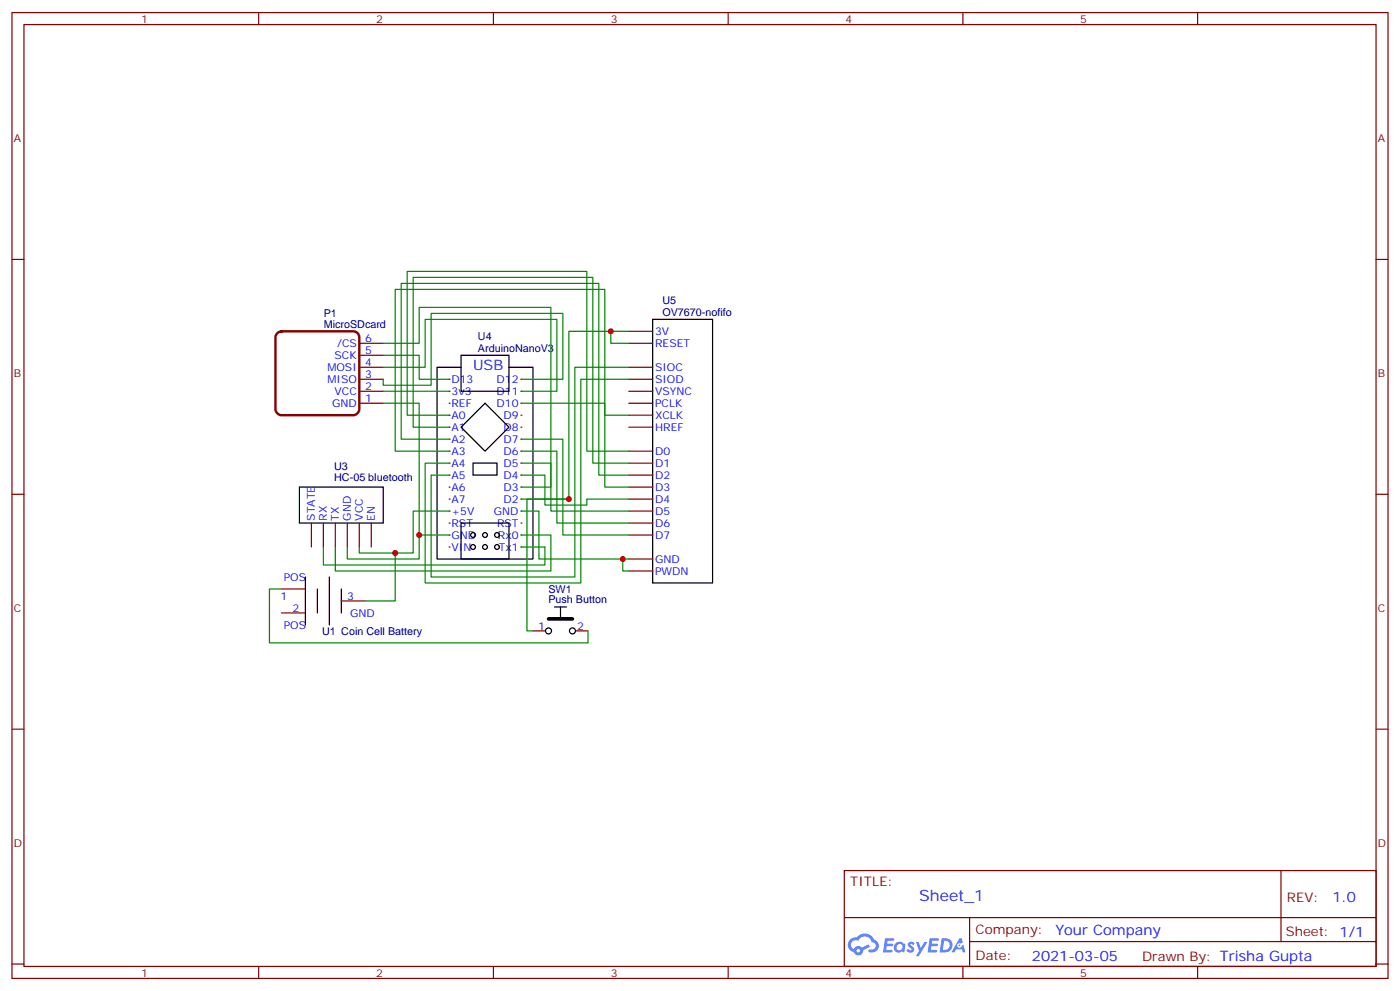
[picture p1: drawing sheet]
<svg xmlns="http://www.w3.org/2000/svg" width="412mm" height="292mm" viewBox="0 0 412 292" stroke-linecap="round" stroke-linejoin="round" font-family="sans-serif">
<g fill="none" stroke="#870000" stroke-width=".35">
<path d="M3.5 3.7h405.4v284.3h-405.4zM7.1 7.2h398.2v277.3h-398.2zM76.2 3.7v3.5M145.3 3.7v3.5M214.5 3.7v3.5M283.6 3.7v3.5M352.8 3.7v3.5M3.5 76.4h3.6M405.3 76.4h3.6M3.5 145.5h3.6M405.3 145.5h3.6M3.5 214.7h3.6"/>
<path d="M405.3 214.7h3.6M248.7 256.3h156.6v28.2h-156.6zM377.3 256.3v20.9M248.7 270.1h156.5M285.6 277.2h119.6M285.6 270.1v14.2M3.5 283.8h3.6M76.2 284.5v3.5M145.3 284.5v3.5M214.5 284.5v3.5M283.6 284.5v3.5M352.8 284.5v3.5"/>
<path d="M405.3 283.8h3.6"/>
</g>
<g fill="#5487ff">
<path d="M267.7 277.5a1.22 1.22 0 0 1 1.7 .2l-.4 .6a.47 .47 0 0 0-.3-.4 .47 .47 0 0 0-.5 .2l.1 .2a1.14 1.14 0 0 1 .8 1.8 1.14 1.14 0 0 1-1.9 0l-.2-.2 .5-.6 .7 .5a.29 .29 0 0 0 .3-.3 .29 .29 0 0 0-.2-.3 1.04 1.04 0 0 1-.6-1.7z"/>
<path d="M260.7 276.2h2.4l.3 .2-.2 .5-1.8 .1-.1 .8h1.5l.3 .4-.3 .4h-1.6l-.2 1.1h1.7l.2 .3-.2 .3-2.6 .1z"/>
<path d="M273.8 276.2h2.4l.3 .2-.1 .5-1.8 .1-.2 .8h1.6l.3 .4-.4 .4-1.6-.1-.1 1.1 1.7 .1 .2 .3-.2 .3-2.6 .1z"/>
<path d="M282.6 276.2h.7l.3 1.3-.6 .3a.69 .69 0 0 0-1 .3 .69 .69 0 0 0 .4 .9 .69 .69 0 0 0 .9-.6l.5-.2 .6 2.2h-.8l-.2-.9h-1.8l-.5 .9h-.8z"/>
<path d="M269.8 277.3h.8l.6 1.8 1.1-1.8h.9l-2.6 4.2h-.8l.9-1.5z"/>
<path d="M277.4 276.2l-.6 4.2h1.3a2.11 2.11 0 0 0 2.5-2.1 2.11 2.11 0 0 0-2.5-2.1zM278.1 277a1.39 1.39 0 0 1 1.7 1.4 1.39 1.39 0 0 1-1.8 1.2h-.3z"/>
<path d="M263.7 277.8a1.54 1.54 0 0 0-.1 2.2 1.54 1.54 0 0 0 2.2 .1l.6 .3 .3-2.3-.2-.3h-.4a1.49 1.49 0 0 0-2.4 0zM264 278.8a.94 .94 0 0 1 1.8 0 .94 .94 0 0 1-1.8 0z"/>
<path d="M250.4 276.6a2.18 2.18 0 0 0 1.1 3.7 1.44 1.44 0 0 0 1.6 .9 1.44 1.44 0 0 0 1.2-1.4l2-1.1-.5-.7-1.9 1a1.47 1.47 0 0 0-2.4 .4 1.39 1.39 0 0 1-.7-1.9 1.39 1.39 0 0 1 2-.5 2.12 2.12 0 0 1 2.2-1.3 2.12 2.12 0 0 1 1.9 1.7 1.14 1.14 0 0 1 1.1 1.4 1.14 1.14 0 0 1-1.7 .7 .43 .43 0 0 0-.5 .4 .43 .43 0 0 0 .4 .5 1.98 1.98 0 0 0 2.5-1.2 1.98 1.98 0 0 0-1.2-2.6 3.1 3.1 0 0 0-5.3-.6l-.9 .1zM252.3 279.9a.55 .55 0 0 1 1.1 0 .55 .55 0 0 1-1.1 0z"/>
<circle cx="282.6" cy="278.3" r=".26"/>
</g>
<path d="M192.3 94h17.6v77.6h-17.6zM88.2 143.4h24.7v10.6h-24.7z" fill="none" stroke="#000" stroke-width=".35"/>
<g fill="none" stroke="#870000" stroke-width=".35">
<path d="M185.2 97.5h7.1M185.2 111.7h7.1M185.2 101.1h7.1M185.2 118.7h7.1M185.2 115.2h7.1M185.2 108.1h7.1M185.2 125.8h7.1M185.2 122.2h7.1M185.2 139.9h7.1M185.2 132.8h7.1M185.2 136.3h7.1M91.7 154v7"/>
<path d="M95.2 154v7M98.8 154v7M102.3 154v7M105.8 154v7M109.4 154v7M185.2 154h7.1M185.2 146.9h7.1M185.2 143.4h7.1M185.2 150.5h7.1M185.2 157.5h7.1M185.2 164.6h7.1M185.2 168.1h7.1"/>
</g>
<g fill="#870000">
<circle cx="132.3" cy="111.7" r=".18"/>
<circle cx="132.3" cy="115.2" r=".18"/>
<circle cx="132.3" cy="118.7" r=".18"/>
<circle cx="132.3" cy="122.2" r=".18"/>
<circle cx="132.3" cy="125.8" r=".18"/>
<circle cx="132.3" cy="129.3" r=".18"/>
<circle cx="132.3" cy="132.8" r=".18"/>
<circle cx="132.3" cy="136.3" r=".18"/>
<circle cx="132.3" cy="139.9" r=".18"/>
<circle cx="132.3" cy="143.4" r=".18"/>
<circle cx="132.3" cy="146.9" r=".18"/>
<circle cx="132.3" cy="150.5" r=".18"/>
<circle cx="132.3" cy="154" r=".18"/>
<circle cx="132.3" cy="157.5" r=".18"/>
<circle cx="132.3" cy="161" r=".18"/>
<circle cx="153.5" cy="111.7" r=".18"/>
<circle cx="153.5" cy="115.2" r=".18"/>
<circle cx="153.5" cy="118.7" r=".18"/>
<circle cx="153.5" cy="122.2" r=".18"/>
<circle cx="153.5" cy="125.8" r=".18"/>
<circle cx="153.5" cy="129.3" r=".18"/>
<circle cx="153.5" cy="132.8" r=".18"/>
<circle cx="153.5" cy="136.3" r=".18"/>
<circle cx="153.5" cy="139.9" r=".18"/>
<circle cx="153.5" cy="143.4" r=".18"/>
<circle cx="153.5" cy="146.9" r=".18"/>
<circle cx="153.5" cy="150.5" r=".18"/>
<circle cx="153.5" cy="154" r=".18"/>
<circle cx="153.5" cy="157.5" r=".18"/>
<circle cx="153.5" cy="161" r=".18"/>
</g>
<g fill="none" stroke="#000" stroke-width=".35">
<path d="M135.8 104.6h14.1v10.6h-14.1zM135.8 108.1h-7v56.5h28.2v-56.5h-7.1M135.8 125.8l7.1-7.1 7 7.1-7 7zM139.3 136.3h7.1v3.6h-7.1zM135.8 154h14.1v10.6h-14.1zM90 169.9v14.1M93.5 173.4v7M97 169.9v14.1M100.5 173.4v7M163.3 178.7h3.6M165.1 178.7v3.5"/>
<circle cx="139.3" cy="157.5" r=".71"/>
<circle cx="142.9" cy="157.5" r=".71"/>
<circle cx="146.4" cy="157.5" r=".71"/>
<circle cx="139.3" cy="161" r=".71"/>
<circle cx="142.9" cy="161" r=".71"/>
<circle cx="146.4" cy="161" r=".71"/>
<circle cx="161.6" cy="185.7" r=".88"/>
<circle cx="168.6" cy="185.7" r=".88"/>
</g>
<g fill="none" stroke="#008700" stroke-width=".35">
<path d="M179.9 97.5v3.6h5.3M185.2 97.5h-17.6v49.4h-14.1M112.9 118.7h10.6v38.8M112.9 111.7v1.7h14.1v-21.1h38.8v19.4h-12.3M112.9 108.1h12.3v-14.1h38.8v21.2h-10.5M112.9 104.6h10.6v7.1h8.8M112.9 101.1h10.6v-10.6h38.8v52.9h-8.8M112.9 115.2h19.4M153.5 118.7h24.7v3.5h7M185.2 108.1h-15.9v61.8h-42.3v-30h5.3M185.2 111.7h-14.1v59.9h-45.9v-35.3h7.1M132.3 122.2h-12.4v-42.3h53v52.9h12.3"/>
<path d="M132.3 125.8h-10.6v-44.1h52.9v54.6h10.6M132.3 129.3h-14.1v-45.9h58.2v56.5h8.8M132.3 132.8h-15.9v-47.6h61.8v58.2h7M153.5 129.3h12.3v28.2h19.4M153.5 132.8h10.5v21.2h21.2M153.5 136.3h8.8v14.2h22.9M153.5 139.9h7v8.8h12.4v-1.8h12.3M132.3 157.5h-8.8v7.1h-21.2v-3.6M132.3 150.5h-10.6v12.3h-15.9v-1.8M153.5 150.5h5.2v14.1h26.5M153.5 157.5h8.8v10.6h-63.5v-7.1M167.6 146.9h-12.4v38.8h1.8"/>
<path d="M82.9 173.4h-3.5v15.9h93.8v-3.6M95.2 161v5.3h65.3v-5.3h-7M116.4 162.8v14.1h-8.8M183.4 164.6v3.5h1.8"/>
</g>
<path d="M105.8 118.7h7.1M105.8 115.2h7.1M105.8 111.7h7.1M105.8 108.1h7.1M105.8 104.6h7.1M105.8 101.1h7.1M82.9 173.4h7.1M100.5 176.9h7.1M82.9 180.4h7.1M157 185.7h3.5M169.7 185.7h3.5" fill="none" stroke="#870000" stroke-width=".35"/>
<path d="M81.7 98.1l1.2-.6h21.2a1.76 1.76 0 0 1 1.7 1.8v21.2a1.89 1.89 0 0 1-1.7 1.7h-21.2a1.89 1.89 0 0 1-1.8-1.7v-21.2z" fill="none" stroke="#870000" stroke-width=".71"/>
<path d="M161.6 182.2h7" fill="none" stroke="#000" stroke-width="1.1"/>
<g fill="#c00">
<circle cx="123.5" cy="157.5" r=".88"/>
<circle cx="179.9" cy="97.5" r=".88"/>
<circle cx="183.4" cy="164.6" r=".88"/>
<circle cx="167.6" cy="146.9" r=".88"/>
<circle cx="116.4" cy="162.8" r=".88"/>
</g>
<text font-size="4.6" fill="#00f" x="270.8" y="265.3">Sheet_1</text>
<g font-size="4.2" fill="#00f">
<text x="139.3" y="108.8">USB</text>
<text x="392.5" y="265.6">1.0</text>
<text x="310.9" y="275.1">Your Company</text>
<text x="304" y="282.9">2021-03-05</text>
</g>
<g font-size="3.9" fill="#800">
<text x="250.5" y="260.9">TITLE:</text>
<text x="379.1" y="265.6">REV:</text>
<text x="287.4" y="275.1">Company:</text>
<text x="378.7" y="275.7">Sheet: 1/1</text>
<text x="287.4" y="282.8">Date:</text>
<text x="336.4" y="282.8">Drawn By: Trisha Gupta</text>
</g>
<g font-size="3.2" fill="#800">
<text x="41.6" y="6.7">1</text>
<text x="110.8" y="6.7">2</text>
<text x="179.9" y="6.7">3</text>
<text x="249.1" y="6.7">4</text>
<text x="318.2" y="6.7">5</text>
<text x="4.1" y="41.8">A</text>
<text x="405.9" y="41.8">A</text>
<text x="4.1" y="110.9">B</text>
<text x="405.9" y="110.9">B</text>
<text x="4.1" y="180.1">C</text>
<text x="405.9" y="180.1">C</text>
<text x="4.1" y="249.2">D</text>
<text x="405.9" y="249.2">D</text>
<text x="41.6" y="287.5">1</text>
<text x="110.8" y="287.5">2</text>
<text x="179.9" y="287.5">3</text>
<text x="249.1" y="287.5">4</text>
<text x="318.2" y="287.5">5</text>
</g>
<g font-size="3.2" fill="#000080">
<text x="195.1" y="89.6">U5</text>
<text x="95.4" y="93.3">P1</text>
<text x="195.1" y="93">OV7670-nofifo</text>
<text x="95.4" y="96.5">MicroSDcard</text>
<text x="140.8" y="100.2">U4</text>
<text x="140.8" y="103.5">ArduinoNanoV3</text>
<text x="98.4" y="141.6">HC-05 bluetooth</text>
<text x="98.4" y="138.2">U3</text>
<text x="161.5" y="177.6">Push Button</text>
<text x="161.5" y="174.4">SW1</text>
<text x="94.9" y="186.9">U1 Coin Cell Battery</text>
</g>
<g font-size="3.2" fill="#00f">
<text x="107.6" y="100.7">6</text>
<text x="193" y="98.6">3V</text>
<text x="98.5" y="105.7">SCK</text>
<text x="99.3" y="102.1">/CS</text>
<text x="107.6" y="107.8">4</text>
<text x="107.6" y="104.2">5</text>
<text x="193" y="102.1">RESET</text>
<text x="96.5" y="112.7">MISO</text>
<text x="96.5" y="109.2">MOSI</text>
<text x="107.6" y="111.3">3</text>
<text x="133" y="112.7">D13</text>
<text x="146.3" y="112.7">D12</text>
<text x="193" y="112.7">SIOD</text>
<text x="193" y="109.2">SIOC</text>
<text x="97.8" y="119.9">GND</text>
<text x="98.5" y="116.2">VCC</text>
<text x="107.6" y="118.4">1</text>
<text x="107.6" y="114.8">2</text>
<text x="133" y="116.2">3v3</text>
<text x="133" y="119.8">REF</text>
<text x="146.3" y="116.2">D11</text>
<text x="146.3" y="119.8">D10</text>
<text x="193" y="119.8">PCLK</text>
<text x="193" y="116.2">VSYNC</text>
<text x="133" y="123.3">A0</text>
<text x="148.3" y="123.3">D9</text>
<text x="193" y="123.3">XCLK</text>
<text x="133" y="126.8">A1</text>
<text x="133" y="130.4">A2</text>
<text x="148.3" y="126.8">D8</text>
<text x="148.3" y="130.4">D7</text>
<text x="193" y="126.8">HREF</text>
<text x="133" y="133.9">A3</text>
<text x="133" y="137.4">A4</text>
<text x="148.3" y="133.9">D6</text>
<text x="148.3" y="137.4">D5</text>
<text x="193" y="133.9">D0</text>
<text x="193" y="137.4">D1</text>
<text x="133" y="140.9">A5</text>
<text x="148.3" y="140.9">D4</text>
<text x="193" y="140.9">D2</text>
<text x="133" y="144.5">A6</text>
<text x="133" y="148">A7</text>
<text x="148.3" y="144.5">D3</text>
<text x="148.3" y="148">D2</text>
<text x="193" y="148">D4</text>
<text x="193" y="144.5">D3</text>
<text x="92.8" y="153.3" transform="rotate(-90 92.8 153.3)">STATE</text>
<text x="96.3" y="153.3" transform="rotate(-90 96.3 153.3)">RX</text>
<text x="99.8" y="153.3" transform="rotate(-90 99.8 153.3)">TX</text>
<text x="103.4" y="153.3" transform="rotate(-90 103.4 153.3)">GND</text>
<text x="106.9" y="153.3" transform="rotate(-90 106.9 153.3)">VCC</text>
<text x="110.4" y="153.3" transform="rotate(-90 110.4 153.3)">EN</text>
<text x="133" y="151.5">+5V</text>
<text x="133" y="155">RST</text>
<text x="145.5" y="151.5">GND</text>
<text x="146.4" y="155">RST</text>
<text x="193" y="155">D6</text>
<text x="193" y="151.5">D5</text>
<text x="133" y="158.6">GND</text>
<text x="146.7" y="158.6">Rx0</text>
<text x="193" y="158.6">D7</text>
<text x="133" y="162.1">VIN</text>
<text x="146.9" y="162.1">Tx1</text>
<text x="193" y="165.6">GND</text>
<text x="83.6" y="170.9">POS</text>
<text x="193" y="169.2">PWDN</text>
<text x="82.6" y="176.6">1</text>
<text x="102.3" y="176.6">3</text>
<text x="83.6" y="185">POS</text>
<text x="86.2" y="180.1">2</text>
<text x="103.1" y="181.5">GND</text>
<text x="158.5" y="185.4">1</text>
<text x="170" y="185.4">2</text>
</g>
</svg>
